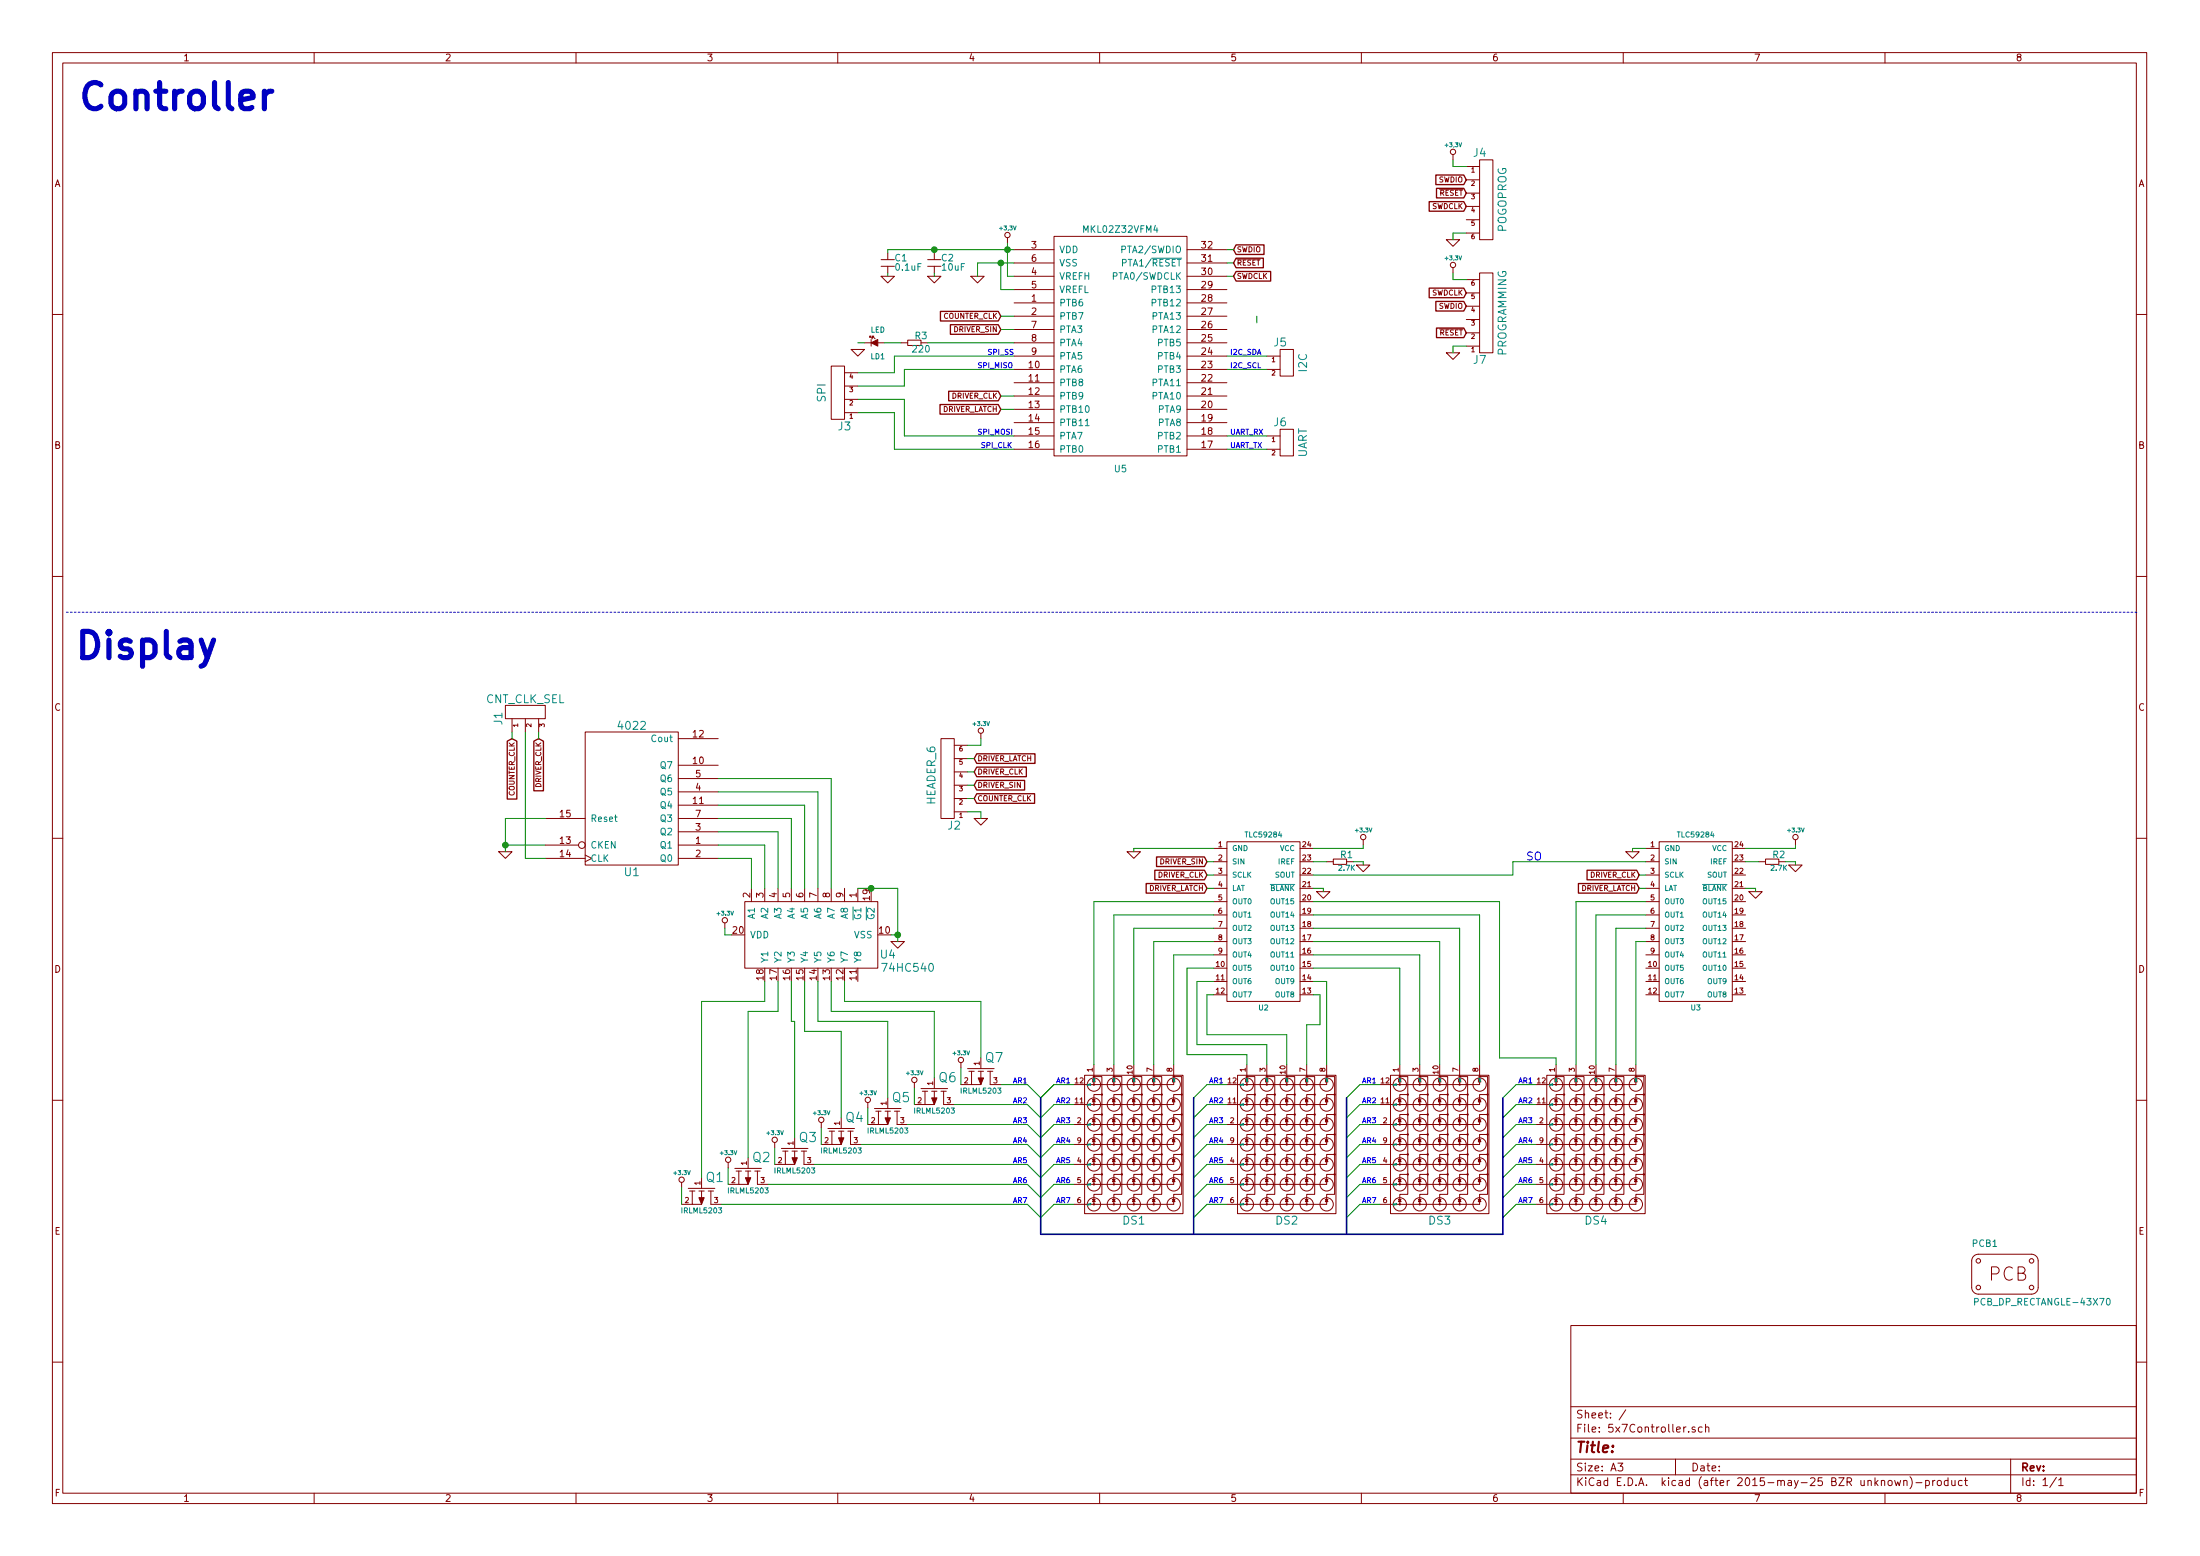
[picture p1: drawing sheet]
EESchema Schematic File Version 2
LIBS:transistors
LIBS:linear
LIBS:regul
LIBS:74xx
LIBS:cmos4000
LIBS:adc-dac
LIBS:memory
LIBS:xilinx
LIBS:microcontrollers
LIBS:dsp
LIBS:microchip
LIBS:analog_switches
LIBS:motorola
LIBS:texas
LIBS:intel
LIBS:audio
LIBS:interface
LIBS:digital-audio
LIBS:philips
LIBS:display
LIBS:cypress
LIBS:siliconi
LIBS:opto
LIBS:atmel
LIBS:contrib
LIBS:valves
LIBS:dp_devices
LIBS:conn
LIBS:power
LIBS:w_analog
LIBS:w_connectors
LIBS:w_device
LIBS:w_logic
LIBS:w_memory
LIBS:w_microcontrollers
LIBS:w_opto
LIBS:w_relay
LIBS:w_rtx
LIBS:w_transistor
LIBS:w_vacuum
LIBS:74xgxx
LIBS:ac-dc
LIBS:actel
LIBS:Altera
LIBS:analog_devices
LIBS:brooktre
LIBS:cmos_ieee
LIBS:dc-dc
LIBS:device
LIBS:elec-unifil
LIBS:ESD_Protection
LIBS:ftdi
LIBS:gennum
LIBS:graphic
LIBS:hc11
LIBS:ir
LIBS:Lattice
LIBS:logo
LIBS:maxim
LIBS:microchip_dspic33dsc
LIBS:microchip_pic10mcu
LIBS:microchip_pic12mcu
LIBS:microchip_pic16mcu
LIBS:microchip_pic18mcu
LIBS:microchip_pic32mcu
LIBS:motor_drivers
LIBS:msp430
LIBS:nordicsemi
LIBS:nxp_armmcu
LIBS:onsemi
LIBS:Oscillators
LIBS:Power_Management
LIBS:powerint
LIBS:pspice
LIBS:references
LIBS:relays
LIBS:rfcom
LIBS:sensors
LIBS:silabs
LIBS:stm8
LIBS:stm32
LIBS:supertex
LIBS:switches
LIBS:transf
LIBS:ttl_ieee
LIBS:video
LIBS:Xicor
LIBS:Zilog
LIBS:ab2_7segment
LIBS:ab2_audio
LIBS:ab2_buffer
LIBS:ab2_capacitor
LIBS:ab2_connectivity
LIBS:ab2_dac
LIBS:ab2_diode
LIBS:ab2_gpio_expansion
LIBS:ab2_header
LIBS:ab2_idc
LIBS:ab2_inductor
LIBS:ab2_input_devices
LIBS:ab2_jumper
LIBS:ab2_lcd
LIBS:ab2_led
LIBS:ab2_memory
LIBS:ab2_opamp
LIBS:ab2_pot
LIBS:ab2_power
LIBS:ab2_regulator
LIBS:ab2_relay
LIBS:ab2_resistor
LIBS:ab2_sensor
LIBS:ab2_stepper
LIBS:ab2_supply
LIBS:ab2_terminal_block
LIBS:ab2_test
LIBS:ab2_transistor
LIBS:ab2_uC
LIBS:ab2_usb
LIBS:ab2_xtal
LIBS:5x7Controller
LIBS:MKL02Z32VFM4
LIBS:5x7Controller-cache
EELAYER 25 0
EELAYER END
$Descr A3 16535 11693
encoding utf-8
Sheet 1 1
Title ""
Date ""
Rev ""
Comp ""
Comment1 ""
Comment2 ""
Comment3 ""
Comment4 ""
$EndDescr
$Comp
L VAOM-C07573G9-BW/32 DS1
U 1 1
P 8525 8600
F 0 "DS1" H 8525 8025 60  0000 C CNN
F 1 "VAOM-C07573G9-BW/32" H 8525 8000 60  0001 C CNN
F 2 "5x7Controller:VAOM-A07573G9" H 8525 8600 60  0001 C CNN
F 3 "" H 8525 8600 60  0000 C CNN
	1    8525 8600
	1    0    0    -1  
$EndComp
$Comp
L MOS_P_GSD Q7
U 1 1
P 7375 8050
F 0 "Q7" V 7275 8150 70  0000 C CNN
F 1 "IRLML5203" V 7525 8050 39  0000 C CNN
F 2 "w_smd_trans:sot23" H 7375 8050 60  0001 C CNN
F 3 "" H 7375 8050 60  0000 C CNN
	1    7375 8050
	0    1    1    0   
$EndComp
Entry Wire Line
	7825 8250 7925 8150
Entry Wire Line
	7825 8400 7925 8300
Entry Wire Line
	7825 8550 7925 8450
Entry Wire Line
	7825 8700 7925 8600
Entry Wire Line
	7825 8850 7925 8750
Entry Wire Line
	7825 9000 7925 8900
Entry Wire Line
	7825 9150 7925 9050
Text Label 8050 8150 2    39   ~ 0
AR1
Text Label 8050 8300 2    39   ~ 0
AR2
Text Label 8050 8450 2    39   ~ 0
AR3
Text Label 8050 8600 2    39   ~ 0
AR4
Text Label 8050 8750 2    39   ~ 0
AR5
Text Label 8050 8900 2    39   ~ 0
AR6
Text Label 8050 9050 2    39   ~ 0
AR7
$Comp
L VAOM-C07573G9-BW/32 DS2
U 1 1
P 9675 8600
F 0 "DS2" H 9675 8025 60  0000 C CNN
F 1 "VAOM-C07573G9-BW/32" H 9675 8000 60  0001 C CNN
F 2 "5x7Controller:VAOM-A07573G9" H 9675 8600 60  0001 C CNN
F 3 "" H 9675 8600 60  0000 C CNN
	1    9675 8600
	1    0    0    -1  
$EndComp
Entry Wire Line
	8975 8250 9075 8150
Entry Wire Line
	8975 8400 9075 8300
Entry Wire Line
	8975 8550 9075 8450
Entry Wire Line
	8975 8700 9075 8600
Entry Wire Line
	8975 8850 9075 8750
Entry Wire Line
	8975 9000 9075 8900
Entry Wire Line
	8975 9150 9075 9050
Text Label 9200 8150 2    39   ~ 0
AR1
Text Label 9200 8300 2    39   ~ 0
AR2
Text Label 9200 8450 2    39   ~ 0
AR3
Text Label 9200 8600 2    39   ~ 0
AR4
Text Label 9200 8750 2    39   ~ 0
AR5
Text Label 9200 8900 2    39   ~ 0
AR6
Text Label 9200 9050 2    39   ~ 0
AR7
$Comp
L VAOM-C07573G9-BW/32 DS3
U 1 1
P 10825 8600
F 0 "DS3" H 10825 8025 60  0000 C CNN
F 1 "VAOM-C07573G9-BW/32" H 10825 8000 60  0001 C CNN
F 2 "5x7Controller:VAOM-A07573G9" H 10825 8600 60  0001 C CNN
F 3 "" H 10825 8600 60  0000 C CNN
	1    10825 8600
	1    0    0    -1  
$EndComp
Entry Wire Line
	10125 8250 10225 8150
Entry Wire Line
	10125 8400 10225 8300
Entry Wire Line
	10125 8550 10225 8450
Entry Wire Line
	10125 8700 10225 8600
Entry Wire Line
	10125 8850 10225 8750
Entry Wire Line
	10125 9000 10225 8900
Entry Wire Line
	10125 9150 10225 9050
Text Label 10350 8150 2    39   ~ 0
AR1
Text Label 10350 8300 2    39   ~ 0
AR2
Text Label 10350 8450 2    39   ~ 0
AR3
Text Label 10350 8600 2    39   ~ 0
AR4
Text Label 10350 8750 2    39   ~ 0
AR5
Text Label 10350 8900 2    39   ~ 0
AR6
Text Label 10350 9050 2    39   ~ 0
AR7
$Comp
L VAOM-C07573G9-BW/32 DS4
U 1 1
P 12000 8600
F 0 "DS4" H 12000 8025 60  0000 C CNN
F 1 "VAOM-C07573G9-BW/32" H 12000 8000 60  0001 C CNN
F 2 "5x7Controller:VAOM-A07573G9" H 12000 8600 60  0001 C CNN
F 3 "" H 12000 8600 60  0000 C CNN
	1    12000 8600
	1    0    0    -1  
$EndComp
Entry Wire Line
	11300 8250 11400 8150
Entry Wire Line
	11300 8400 11400 8300
Entry Wire Line
	11300 8550 11400 8450
Entry Wire Line
	11300 8700 11400 8600
Entry Wire Line
	11300 8850 11400 8750
Entry Wire Line
	11300 9000 11400 8900
Entry Wire Line
	11300 9150 11400 9050
Text Label 11525 8150 2    39   ~ 0
AR1
Text Label 11525 8300 2    39   ~ 0
AR2
Text Label 11525 8450 2    39   ~ 0
AR3
Text Label 11525 8600 2    39   ~ 0
AR4
Text Label 11525 8750 2    39   ~ 0
AR5
Text Label 11525 8900 2    39   ~ 0
AR6
Text Label 11525 9050 2    39   ~ 0
AR7
$Comp
L +3.3V #PWR01
U 1 1
P 7225 8025
F 0 "#PWR01" H 7225 7985 30  0001 C CNN
F 1 "+3.3V" H 7225 8135 30  0000 C CNN
F 2 "" H 7225 8025 60  0000 C CNN
F 3 "" H 7225 8025 60  0000 C CNN
	1    7225 8025
	1    0    0    -1  
$EndComp
$Comp
L MOS_P_GSD Q6
U 1 1
P 7025 8200
F 0 "Q6" V 6925 8300 70  0000 C CNN
F 1 "IRLML5203" V 7175 8200 39  0000 C CNN
F 2 "w_smd_trans:sot23" H 7025 8200 60  0001 C CNN
F 3 "" H 7025 8200 60  0000 C CNN
	1    7025 8200
	0    1    1    0   
$EndComp
$Comp
L MOS_P_GSD Q4
U 1 1
P 6325 8500
F 0 "Q4" V 6225 8600 70  0000 C CNN
F 1 "IRLML5203" V 6475 8500 39  0000 C CNN
F 2 "w_smd_trans:sot23" H 6325 8500 60  0001 C CNN
F 3 "" H 6325 8500 60  0000 C CNN
	1    6325 8500
	0    1    1    0   
$EndComp
$Comp
L MOS_P_GSD Q5
U 1 1
P 6675 8350
F 0 "Q5" V 6575 8450 70  0000 C CNN
F 1 "IRLML5203" V 6825 8350 39  0000 C CNN
F 2 "w_smd_trans:sot23" H 6675 8350 60  0001 C CNN
F 3 "" H 6675 8350 60  0000 C CNN
	1    6675 8350
	0    1    1    0   
$EndComp
$Comp
L MOS_P_GSD Q3
U 1 1
P 5975 8650
F 0 "Q3" V 5875 8750 70  0000 C CNN
F 1 "IRLML5203" V 6125 8650 39  0000 C CNN
F 2 "w_smd_trans:sot23" H 5975 8650 60  0001 C CNN
F 3 "" H 5975 8650 60  0000 C CNN
	1    5975 8650
	0    1    1    0   
$EndComp
$Comp
L MOS_P_GSD Q2
U 1 1
P 5625 8800
F 0 "Q2" V 5525 8900 70  0000 C CNN
F 1 "IRLML5203" V 5775 8800 39  0000 C CNN
F 2 "w_smd_trans:sot23" H 5625 8800 60  0001 C CNN
F 3 "" H 5625 8800 60  0000 C CNN
	1    5625 8800
	0    1    1    0   
$EndComp
$Comp
L MOS_P_GSD Q1
U 1 1
P 5275 8950
F 0 "Q1" V 5175 9050 70  0000 C CNN
F 1 "IRLML5203" V 5425 8950 39  0000 C CNN
F 2 "w_smd_trans:sot23" H 5275 8950 60  0001 C CNN
F 3 "" H 5275 8950 60  0000 C CNN
	1    5275 8950
	0    1    1    0   
$EndComp
Entry Wire Line
	7825 8250 7925 8150
Entry Wire Line
	7725 8150 7825 8250
Entry Wire Line
	7725 8300 7825 8400
Entry Wire Line
	7725 8450 7825 8550
Entry Wire Line
	7725 8600 7825 8700
Entry Wire Line
	7725 8750 7825 8850
Entry Wire Line
	7725 8900 7825 9000
Entry Wire Line
	7725 9050 7825 9150
Text Label 7725 8150 2    39   ~ 0
AR1
Text Label 7725 8300 2    39   ~ 0
AR2
Text Label 7725 8450 2    39   ~ 0
AR3
Text Label 7725 8600 2    39   ~ 0
AR4
Text Label 7725 8750 2    39   ~ 0
AR5
Text Label 7725 8900 2    39   ~ 0
AR6
Text Label 7725 9050 2    39   ~ 0
AR7
$Comp
L +3.3V #PWR02
U 1 1
P 6875 8175
F 0 "#PWR02" H 6875 8135 30  0001 C CNN
F 1 "+3.3V" H 6875 8285 30  0000 C CNN
F 2 "" H 6875 8175 60  0000 C CNN
F 3 "" H 6875 8175 60  0000 C CNN
	1    6875 8175
	1    0    0    -1  
$EndComp
$Comp
L +3.3V #PWR03
U 1 1
P 6525 8325
F 0 "#PWR03" H 6525 8285 30  0001 C CNN
F 1 "+3.3V" H 6525 8435 30  0000 C CNN
F 2 "" H 6525 8325 60  0000 C CNN
F 3 "" H 6525 8325 60  0000 C CNN
	1    6525 8325
	1    0    0    -1  
$EndComp
$Comp
L +3.3V #PWR04
U 1 1
P 6175 8475
F 0 "#PWR04" H 6175 8435 30  0001 C CNN
F 1 "+3.3V" H 6175 8585 30  0000 C CNN
F 2 "" H 6175 8475 60  0000 C CNN
F 3 "" H 6175 8475 60  0000 C CNN
	1    6175 8475
	1    0    0    -1  
$EndComp
$Comp
L +3.3V #PWR05
U 1 1
P 5825 8625
F 0 "#PWR05" H 5825 8585 30  0001 C CNN
F 1 "+3.3V" H 5825 8735 30  0000 C CNN
F 2 "" H 5825 8625 60  0000 C CNN
F 3 "" H 5825 8625 60  0000 C CNN
	1    5825 8625
	1    0    0    -1  
$EndComp
$Comp
L +3.3V #PWR06
U 1 1
P 5475 8775
F 0 "#PWR06" H 5475 8735 30  0001 C CNN
F 1 "+3.3V" H 5475 8885 30  0000 C CNN
F 2 "" H 5475 8775 60  0000 C CNN
F 3 "" H 5475 8775 60  0000 C CNN
	1    5475 8775
	1    0    0    -1  
$EndComp
$Comp
L +3.3V #PWR07
U 1 1
P 5125 8925
F 0 "#PWR07" H 5125 8885 30  0001 C CNN
F 1 "+3.3V" H 5125 9035 30  0000 C CNN
F 2 "" H 5125 8925 60  0000 C CNN
F 3 "" H 5125 8925 60  0000 C CNN
	1    5125 8925
	1    0    0    -1  
$EndComp
$Comp
L GND #PWR08
U 1 1
P 3800 6400
F 0 "#PWR08" H 3800 6400 30  0001 C CNN
F 1 "GND" H 3800 6330 30  0001 C CNN
F 2 "" H 3800 6400 60  0000 C CNN
F 3 "" H 3800 6400 60  0000 C CNN
	1    3800 6400
	1    0    0    -1  
$EndComp
$Comp
L TLC59284 U2
U 1 1
P 9500 6925
F 0 "U2" H 9500 6275 39  0000 C CNN
F 1 "TLC59284" H 9500 7575 39  0000 C CNN
F 2 "w_smd_dil:ssop-24" H 9225 7075 39  0001 C CNN
F 3 "" H 9225 7075 39  0000 C CNN
	1    9500 6925
	1    0    0    -1  
$EndComp
$Comp
L TLC59284 U3
U 1 1
P 12750 6925
F 0 "U3" H 12750 6275 39  0000 C CNN
F 1 "TLC59284" H 12750 7575 39  0000 C CNN
F 2 "w_smd_dil:ssop-24" H 12475 7075 39  0001 C CNN
F 3 "" H 12475 7075 39  0000 C CNN
	1    12750 6925
	1    0    0    -1  
$EndComp
$Comp
L GND #PWR09
U 1 1
P 10250 6500
F 0 "#PWR09" H 10250 6500 30  0001 C CNN
F 1 "GND" H 10250 6430 30  0001 C CNN
F 2 "" H 10250 6500 60  0000 C CNN
F 3 "" H 10250 6500 60  0000 C CNN
	1    10250 6500
	1    0    0    -1  
$EndComp
$Comp
L +3.3V #PWR010
U 1 1
P 10250 6350
F 0 "#PWR010" H 10250 6310 30  0001 C CNN
F 1 "+3.3V" H 10250 6460 30  0000 C CNN
F 2 "" H 10250 6350 60  0000 C CNN
F 3 "" H 10250 6350 60  0000 C CNN
	1    10250 6350
	1    0    0    -1  
$EndComp
$Comp
L R R1
U 1 1
P 10075 6475
F 0 "R1" V 10025 6525 50  0000 C CNN
F 1 "2.7K" V 10125 6525 39  0000 C CNN
F 2 "w_smd_resistors:r_0603" H 10075 6475 60  0001 C CNN
F 3 "" H 10075 6475 60  0000 C CNN
	1    10075 6475
	0    1    1    0   
$EndComp
$Comp
L GND #PWR011
U 1 1
P 12275 6400
F 0 "#PWR011" H 12275 6400 30  0001 C CNN
F 1 "GND" H 12275 6330 30  0001 C CNN
F 2 "" H 12275 6400 60  0000 C CNN
F 3 "" H 12275 6400 60  0000 C CNN
	1    12275 6400
	1    0    0    -1  
$EndComp
Text GLabel 12325 6575 0    39   Input ~ 0
DRIVER_CLK
Text GLabel 12325 6675 0    39   Input ~ 0
DRIVER_LATCH
Text GLabel 9075 6675 0    39   Input ~ 0
DRIVER_LATCH
Text GLabel 9075 6575 0    39   Input ~ 0
DRIVER_CLK
$Comp
L GND #PWR012
U 1 1
P 8525 6400
F 0 "#PWR012" H 8525 6400 30  0001 C CNN
F 1 "GND" H 8525 6330 30  0001 C CNN
F 2 "" H 8525 6400 60  0000 C CNN
F 3 "" H 8525 6400 60  0000 C CNN
	1    8525 6400
	1    0    0    -1  
$EndComp
Text GLabel 9075 6475 0    39   Input ~ 0
DRIVER_SIN
$Comp
L HEADER_3 J1
U 1 1
P 3950 5400
F 0 "J1" H 3950 5600 60  0000 C CNN
F 1 "CNT_CLK_SEL" V 4100 5400 60  0000 C CNN
F 2 "w_details:3-way_bridge_0603" H 3950 5400 60  0001 C CNN
F 3 "" H 3950 5400 60  0000 C CNN
	1    3950 5400
	0    -1   -1   0   
$EndComp
Text GLabel 4050 5550 3    39   Input ~ 0
DRIVER_CLK
Text GLabel 3850 5550 3    39   Input ~ 0
COUNTER_CLK
$Comp
L HEADER_6 J2
U 1 1
P 7175 5850
F 0 "J2" H 7175 6200 60  0000 C CNN
F 1 "HEADER_6" V 7350 5825 60  0000 C CNN
F 2 "w_pin_strip:pin_strip_6" H 7175 5850 60  0001 C CNN
F 3 "" H 7175 5850 60  0000 C CNN
	1    7175 5850
	-1   0    0    1   
$EndComp
$Comp
L GND #PWR013
U 1 1
P 7375 6150
F 0 "#PWR013" H 7375 6150 30  0001 C CNN
F 1 "GND" H 7375 6080 30  0001 C CNN
F 2 "" H 7375 6150 60  0000 C CNN
F 3 "" H 7375 6150 60  0000 C CNN
	1    7375 6150
	1    0    0    -1  
$EndComp
$Comp
L +3.3V #PWR014
U 1 1
P 7375 5550
F 0 "#PWR014" H 7375 5510 30  0001 C CNN
F 1 "+3.3V" H 7375 5660 30  0000 C CNN
F 2 "" H 7375 5550 60  0000 C CNN
F 3 "" H 7375 5550 60  0000 C CNN
	1    7375 5550
	1    0    0    -1  
$EndComp
Text GLabel 7325 5800 2    39   Input ~ 0
DRIVER_CLK
Text GLabel 7325 5900 2    39   Input ~ 0
DRIVER_SIN
Text GLabel 7325 5700 2    39   Input ~ 0
DRIVER_LATCH
Text GLabel 7325 6000 2    39   Input ~ 0
COUNTER_CLK
$Comp
L 74HC540 U4
U 1 1
P 6100 7025
F 0 "U4" V 6250 6450 60  0000 C CNN
F 1 "74HC540" V 6350 6300 60  0000 C CNN
F 2 "w_smd_dil:tssop-20" H 6100 7025 60  0001 C CNN
F 3 "" H 6100 7025 60  0000 C CNN
	1    6100 7025
	0    -1   1    0   
$EndComp
$Comp
L +3.3V #PWR015
U 1 1
P 5450 6975
F 0 "#PWR015" H 5450 6935 30  0001 C CNN
F 1 "+3.3V" H 5450 7085 30  0000 C CNN
F 2 "" H 5450 6975 60  0000 C CNN
F 3 "" H 5450 6975 60  0000 C CNN
	1    5450 6975
	1    0    0    -1  
$EndComp
$Comp
L GND #PWR016
U 1 1
P 6750 7075
F 0 "#PWR016" H 6750 7075 30  0001 C CNN
F 1 "GND" H 6750 7005 30  0001 C CNN
F 2 "" H 6750 7075 60  0000 C CNN
F 3 "" H 6750 7075 60  0000 C CNN
	1    6750 7075
	1    0    0    -1  
$EndComp
$Comp
L PCB_DP_RECTANGLE-43X70 PCB1
U 1 1
P 15075 9575
F 0 "PCB1" H 14825 9775 50  0000 L BNN
F 1 "PCB_DP_RECTANGLE-43X70" H 14835 9335 50  0000 L BNN
F 2 "dp_devices:dp_devices-DP7043_V1" H 15075 9725 50  0001 C CNN
F 3 "" H 15075 9575 60  0000 C CNN
	1    15075 9575
	1    0    0    -1  
$EndComp
$Comp
L GND #PWR017
U 1 1
P 9950 6700
F 0 "#PWR017" H 9950 6700 30  0001 C CNN
F 1 "GND" H 9950 6630 30  0001 C CNN
F 2 "" H 9950 6700 60  0000 C CNN
F 3 "" H 9950 6700 60  0000 C CNN
	1    9950 6700
	1    0    0    -1  
$EndComp
$Comp
L GND #PWR018
U 1 1
P 13500 6500
F 0 "#PWR018" H 13500 6500 30  0001 C CNN
F 1 "GND" H 13500 6430 30  0001 C CNN
F 2 "" H 13500 6500 60  0000 C CNN
F 3 "" H 13500 6500 60  0000 C CNN
	1    13500 6500
	1    0    0    -1  
$EndComp
$Comp
L +3.3V #PWR019
U 1 1
P 13500 6350
F 0 "#PWR019" H 13500 6310 30  0001 C CNN
F 1 "+3.3V" H 13500 6460 30  0000 C CNN
F 2 "" H 13500 6350 60  0000 C CNN
F 3 "" H 13500 6350 60  0000 C CNN
	1    13500 6350
	1    0    0    -1  
$EndComp
$Comp
L R R2
U 1 1
P 13325 6475
F 0 "R2" V 13275 6525 50  0000 C CNN
F 1 "2.7K" V 13375 6525 39  0000 C CNN
F 2 "w_smd_resistors:r_0603" H 13325 6475 60  0001 C CNN
F 3 "" H 13325 6475 60  0000 C CNN
	1    13325 6475
	0    1    1    0   
$EndComp
Text Label 11475 6475 0    60   ~ 0
SO
$Comp
L GND #PWR020
U 1 1
P 13200 6700
F 0 "#PWR020" H 13200 6700 30  0001 C CNN
F 1 "GND" H 13200 6630 30  0001 C CNN
F 2 "" H 13200 6700 60  0000 C CNN
F 3 "" H 13200 6700 60  0000 C CNN
	1    13200 6700
	1    0    0    -1  
$EndComp
$Comp
L 4022 U1
U 1 1
P 4750 6000
F 0 "U1" H 4750 6550 60  0000 C CNN
F 1 "4022" H 4750 5450 60  0000 C CNN
F 2 "w_smd_dil:tssop-16" H 4750 6000 60  0001 C CNN
F 3 "" H 4750 6000 60  0000 C CNN
	1    4750 6000
	1    0    0    1   
$EndComp
$Comp
L MKL02Z32VFM4 U5
U 1 1
P 8425 2675
F 0 "U5" H 8425 1825 50  0000 C CNN
F 1 "MKL02Z32VFM4" H 8425 3625 50  0000 C CNN
F 2 "Housings_DFN_QFN:QFN-32-1EP_5x5mm_Pitch0.5mm" H 8425 2675 50  0001 C CNN
F 3 "DOCUMENTATION" H 8425 2675 50  0001 C CNN
	1    8425 2675
	1    0    0    -1  
$EndComp
Text Notes 575  4950 0    197  ~ 39
Display
$Comp
L +3,3V #PWR021
U 1 1
P 7575 1825
F 0 "#PWR021" H 7575 1785 30  0001 C CNN
F 1 "+3,3V" H 7575 1935 30  0000 C CNN
F 2 "" H 7575 1825 60  0000 C CNN
F 3 "" H 7575 1825 60  0000 C CNN
	1    7575 1825
	1    0    0    -1  
$EndComp
$Comp
L C C1
U 1 1
P 6675 1950
F 0 "C1" H 6725 1960 50  0000 L CNN
F 1 "0.1uF" H 6725 1890 50  0000 L CNN
F 2 "w_smd_cap:c_0603" H 6675 1950 60  0001 C CNN
F 3 "" H 6675 1950 60  0000 C CNN
	1    6675 1950
	1    0    0    -1  
$EndComp
$Comp
L C C2
U 1 1
P 7025 1950
F 0 "C2" H 7075 1960 50  0000 L CNN
F 1 "10uF" H 7075 1890 50  0000 L CNN
F 2 "w_smd_cap:c_0603" H 7025 1950 60  0001 C CNN
F 3 "" H 7025 1950 60  0000 C CNN
	1    7025 1950
	1    0    0    -1  
$EndComp
$Comp
L GND #PWR022
U 1 1
P 6675 2075
F 0 "#PWR022" H 6675 2075 30  0001 C CNN
F 1 "GND" H 6675 2005 30  0001 C CNN
F 2 "" H 6675 2075 60  0000 C CNN
F 3 "" H 6675 2075 60  0000 C CNN
	1    6675 2075
	1    0    0    -1  
$EndComp
$Comp
L GND #PWR023
U 1 1
P 7025 2075
F 0 "#PWR023" H 7025 2075 30  0001 C CNN
F 1 "GND" H 7025 2005 30  0001 C CNN
F 2 "" H 7025 2075 60  0000 C CNN
F 3 "" H 7025 2075 60  0000 C CNN
	1    7025 2075
	1    0    0    -1  
$EndComp
$Comp
L HEADER_6 J4
U 1 1
P 11125 1500
F 0 "J4" H 11125 1850 60  0000 C CNN
F 1 "POGOPROG" V 11300 1500 60  0000 C CNN
F 2 "5x7Controller:POGOPROG-CONN-OH-SMALLERVIAS" H 11125 1500 60  0001 C CNN
F 3 "" H 11125 1500 60  0000 C CNN
	1    11125 1500
	1    0    0    -1  
$EndComp
$Comp
L GND #PWR024
U 1 1
P 7350 2075
F 0 "#PWR024" H 7350 2075 30  0001 C CNN
F 1 "GND" H 7350 2005 30  0001 C CNN
F 2 "" H 7350 2075 60  0000 C CNN
F 3 "" H 7350 2075 60  0000 C CNN
	1    7350 2075
	1    0    0    -1  
$EndComp
$Comp
L GND #PWR025
U 1 1
P 10925 1800
F 0 "#PWR025" H 10925 1800 30  0001 C CNN
F 1 "GND" H 10925 1730 30  0001 C CNN
F 2 "" H 10925 1800 60  0000 C CNN
F 3 "" H 10925 1800 60  0000 C CNN
	1    10925 1800
	1    0    0    -1  
$EndComp
$Comp
L +3,3V #PWR026
U 1 1
P 10925 1200
F 0 "#PWR026" H 10925 1160 30  0001 C CNN
F 1 "+3,3V" H 10925 1310 30  0000 C CNN
F 2 "" H 10925 1200 60  0000 C CNN
F 3 "" H 10925 1200 60  0000 C CNN
	1    10925 1200
	1    0    0    -1  
$EndComp
$Comp
L HEADER_2 J5
U 1 1
P 9625 2725
F 0 "J5" H 9625 2875 60  0000 C CNN
F 1 "I2C" V 9800 2725 60  0000 C CNN
F 2 "w_pin_strip:pin_socket_2" H 9625 2725 60  0001 C CNN
F 3 "" H 9625 2725 60  0000 C CNN
	1    9625 2725
	1    0    0    -1  
$EndComp
$Comp
L HEADER_2 J6
U 1 1
P 9625 3325
F 0 "J6" H 9625 3475 60  0000 C CNN
F 1 "UART" V 9800 3325 60  0000 C CNN
F 2 "w_pin_strip:pin_socket_2" H 9625 3325 60  0001 C CNN
F 3 "" H 9625 3325 60  0000 C CNN
	1    9625 3325
	1    0    0    -1  
$EndComp
$Comp
L HEADER_4 J3
U 1 1
P 6350 2950
F 0 "J3" H 6350 3200 60  0000 C CNN
F 1 "SPI" V 6525 2950 60  0000 C CNN
F 2 "w_pin_strip:pin_socket_4" H 6350 2950 60  0001 C CNN
F 3 "" H 6350 2950 60  0000 C CNN
	1    6350 2950
	-1   0    0    1   
$EndComp
Text Label 9250 2775 0    39   ~ 0
I2C_SCL
Text Label 9250 2675 0    39   ~ 0
I2C_SDA
Text Label 9250 3275 0    39   ~ 0
UART_RX
Text Label 9250 3375 0    39   ~ 0
UART_TX
Text Label 7425 2675 0    39   ~ 0
SPI_SS
Text Label 7350 2775 0    39   ~ 0
SPI_MISO
Text Label 7350 3275 0    39   ~ 0
SPI_MOSI
Text Label 7375 3375 0    39   ~ 0
SPI_CLK
Text GLabel 7525 2975 0    39   Input ~ 0
DRIVER_CLK
Text GLabel 7525 2475 0    39   Input ~ 0
DRIVER_SIN
Text GLabel 7525 3075 0    39   Input ~ 0
DRIVER_LATCH
Text GLabel 7525 2375 0    39   Input ~ 0
COUNTER_CLK
$Comp
L LED LD1
U 1 1
P 6600 2575
F 0 "LD1" H 6600 2675 40  0000 C CNN
F 1 "LED" H 6600 2475 40  0000 C CNN
F 2 "w_smd_leds:Led_0603" H 6600 2575 60  0001 C CNN
F 3 "" H 6600 2575 60  0000 C CNN
	1    6600 2575
	-1   0    0    1   
$EndComp
$Comp
L R R3
U 1 1
P 6875 2575
F 0 "R3" V 6825 2625 50  0000 C CNN
F 1 "220" V 6925 2625 50  0000 C CNN
F 2 "w_smd_resistors:r_0603" H 6875 2575 60  0001 C CNN
F 3 "" H 6875 2575 60  0000 C CNN
	1    6875 2575
	0    1    1    0   
$EndComp
$Comp
L GND #PWR027
U 1 1
P 6450 2625
F 0 "#PWR027" H 6450 2625 30  0001 C CNN
F 1 "GND" H 6450 2555 30  0001 C CNN
F 2 "" H 6450 2625 60  0000 C CNN
F 3 "" H 6450 2625 60  0000 C CNN
	1    6450 2625
	1    0    0    -1  
$EndComp
Text Notes 600  825  0    197  ~ 39
Controller
Wire Wire Line
	8075 8150 7925 8150
Wire Wire Line
	7925 8300 8075 8300
Wire Wire Line
	7925 8450 8075 8450
Wire Wire Line
	7925 8600 8075 8600
Wire Wire Line
	7925 8750 8075 8750
Wire Wire Line
	7925 8900 8075 8900
Wire Wire Line
	7925 9050 8075 9050
Wire Bus Line
	7825 8250 7825 9275
Wire Wire Line
	9225 8150 9075 8150
Wire Wire Line
	9075 8300 9225 8300
Wire Wire Line
	9075 8450 9225 8450
Wire Wire Line
	9075 8600 9225 8600
Wire Wire Line
	9075 8750 9225 8750
Wire Wire Line
	9075 8900 9225 8900
Wire Wire Line
	9075 9050 9225 9050
Wire Bus Line
	8975 8250 8975 9275
Wire Wire Line
	10375 8150 10225 8150
Wire Wire Line
	10225 8300 10375 8300
Wire Wire Line
	10225 8450 10375 8450
Wire Wire Line
	10225 8600 10375 8600
Wire Wire Line
	10225 8750 10375 8750
Wire Wire Line
	10225 8900 10375 8900
Wire Wire Line
	10225 9050 10375 9050
Wire Bus Line
	10125 8250 10125 9275
Wire Wire Line
	11550 8150 11400 8150
Wire Wire Line
	11400 8300 11550 8300
Wire Wire Line
	11400 8450 11550 8450
Wire Wire Line
	11400 8600 11550 8600
Wire Wire Line
	11400 8750 11550 8750
Wire Wire Line
	11400 8900 11550 8900
Wire Wire Line
	11400 9050 11550 9050
Wire Bus Line
	11300 8250 11300 9275
Wire Wire Line
	7725 8150 7525 8150
Wire Wire Line
	7725 8300 7175 8300
Wire Wire Line
	6825 8450 7725 8450
Wire Wire Line
	7725 8600 6475 8600
Wire Wire Line
	6125 8750 7725 8750
Wire Wire Line
	7725 8900 5775 8900
Wire Wire Line
	5425 9050 7725 9050
Wire Wire Line
	7225 8025 7225 8150
Wire Wire Line
	5125 8925 5125 9050
Wire Wire Line
	5475 8900 5475 8775
Wire Wire Line
	5825 8625 5825 8750
Wire Wire Line
	6175 8475 6175 8600
Wire Wire Line
	6525 8450 6525 8325
Wire Wire Line
	6875 8300 6875 8175
Wire Wire Line
	3800 6150 3800 6400
Wire Wire Line
	3800 6350 4100 6350
Connection ~ 3800 6350
Wire Wire Line
	8225 6775 9125 6775
Wire Wire Line
	8225 6775 8225 8000
Wire Wire Line
	8375 8000 8375 6875
Wire Wire Line
	8375 6875 9125 6875
Wire Wire Line
	8525 6975 9125 6975
Wire Wire Line
	8525 6975 8525 8000
Wire Wire Line
	8675 8000 8675 7075
Wire Wire Line
	8675 7075 9125 7075
Wire Wire Line
	8825 7175 9125 7175
Wire Wire Line
	8825 7175 8825 8000
Wire Wire Line
	9375 8000 9375 7925
Wire Wire Line
	9375 7925 8925 7925
Wire Wire Line
	8925 7925 8925 7275
Wire Wire Line
	8925 7275 9125 7275
Wire Wire Line
	9125 7375 9000 7375
Wire Wire Line
	9000 7375 9000 7850
Wire Wire Line
	9000 7850 9525 7850
Wire Wire Line
	9525 7850 9525 8000
Wire Wire Line
	9675 8000 9675 7775
Wire Wire Line
	9675 7775 9075 7775
Wire Wire Line
	9075 7775 9075 7475
Wire Wire Line
	9075 7475 9125 7475
Wire Wire Line
	9875 7475 9925 7475
Wire Wire Line
	9925 7475 9925 7700
Wire Wire Line
	9925 7700 9825 7700
Wire Wire Line
	9825 7700 9825 8000
Wire Wire Line
	9875 7375 9975 7375
Wire Wire Line
	9975 7375 9975 8000
Wire Wire Line
	9875 7275 10525 7275
Wire Wire Line
	10525 7275 10525 8000
Wire Wire Line
	10675 8000 10675 7175
Wire Wire Line
	10675 7175 9875 7175
Wire Wire Line
	9875 7075 10825 7075
Wire Wire Line
	10825 7075 10825 8000
Wire Wire Line
	10975 8000 10975 6975
Wire Wire Line
	10975 6975 9875 6975
Wire Wire Line
	9875 6875 11125 6875
Wire Wire Line
	11125 6875 11125 8000
Wire Wire Line
	9875 6775 11275 6775
Wire Wire Line
	11275 6775 11275 7950
Wire Wire Line
	11275 7950 11700 7950
Wire Wire Line
	11700 7950 11700 8000
Wire Wire Line
	11850 6775 12375 6775
Wire Wire Line
	11850 6775 11850 8000
Wire Wire Line
	12375 6875 12000 6875
Wire Wire Line
	12000 6875 12000 8000
Wire Wire Line
	12150 8000 12150 6975
Wire Wire Line
	12150 6975 12375 6975
Wire Wire Line
	12375 7075 12300 7075
Wire Wire Line
	12300 7075 12300 8000
Wire Wire Line
	9875 6375 10250 6375
Wire Wire Line
	10250 6375 10250 6350
Wire Wire Line
	10175 6475 10250 6475
Wire Wire Line
	9975 6475 9875 6475
Wire Wire Line
	12375 6375 12275 6375
Wire Wire Line
	12275 6375 12275 6400
Wire Wire Line
	11375 6475 11375 6575
Wire Wire Line
	11375 6475 12375 6475
Wire Wire Line
	12375 6575 12325 6575
Wire Wire Line
	12375 6675 12325 6675
Wire Wire Line
	9075 6575 9125 6575
Wire Wire Line
	9125 6675 9075 6675
Wire Wire Line
	9125 6475 9075 6475
Wire Wire Line
	8525 6400 8525 6375
Wire Wire Line
	8525 6375 9125 6375
Wire Wire Line
	3950 5500 3950 6450
Wire Wire Line
	4050 5500 4050 5550
Wire Wire Line
	3850 5500 3850 5550
Wire Wire Line
	7275 6100 7375 6100
Wire Wire Line
	7325 6000 7275 6000
Wire Wire Line
	7275 5900 7325 5900
Wire Wire Line
	7325 5800 7275 5800
Wire Wire Line
	7275 5700 7325 5700
Wire Wire Line
	7275 5600 7375 5600
Wire Wire Line
	7375 6100 7375 6150
Wire Wire Line
	7375 5600 7375 5550
Wire Bus Line
	11300 9275 7825 9275
Wire Wire Line
	5450 7025 5450 6975
Wire Wire Line
	6750 6675 6750 7075
Wire Wire Line
	5400 5850 6250 5850
Wire Wire Line
	5400 5950 6150 5950
Wire Wire Line
	5400 6050 6050 6050
Wire Wire Line
	5400 6150 5950 6150
Wire Wire Line
	5400 6250 5850 6250
Wire Wire Line
	5400 6350 5750 6350
Wire Wire Line
	5400 6450 5650 6450
Wire Wire Line
	6750 7025 6700 7025
Wire Wire Line
	5500 7025 5450 7025
Wire Wire Line
	6050 7375 6050 7750
Wire Wire Line
	6050 7750 6325 7750
Wire Wire Line
	6325 7750 6325 8400
Wire Wire Line
	6150 7375 6150 7675
Wire Wire Line
	6150 7675 6675 7675
Wire Wire Line
	6675 7675 6675 8250
Wire Wire Line
	6250 7375 6250 7600
Wire Wire Line
	6250 7600 7025 7600
Wire Wire Line
	7025 7600 7025 8100
Wire Wire Line
	7375 7950 7375 7525
Wire Wire Line
	7375 7525 6350 7525
Wire Wire Line
	6350 7525 6350 7375
Wire Wire Line
	5750 7375 5750 7525
Wire Wire Line
	5750 7525 5275 7525
Wire Wire Line
	5275 7525 5275 8850
Wire Wire Line
	5850 7375 5850 7600
Wire Wire Line
	5850 7600 5625 7600
Wire Wire Line
	5625 7600 5625 8700
Wire Wire Line
	5950 7375 5950 7675
Wire Wire Line
	5950 7675 5975 7675
Wire Wire Line
	5975 7675 5975 8550
Wire Wire Line
	5650 6450 5650 6675
Wire Wire Line
	5750 6350 5750 6675
Wire Wire Line
	5850 6250 5850 6675
Wire Wire Line
	5950 6150 5950 6675
Wire Wire Line
	6050 6050 6050 6675
Wire Wire Line
	6150 5950 6150 6675
Wire Wire Line
	6250 5850 6250 6675
Wire Wire Line
	3950 6450 4100 6450
Wire Wire Line
	11375 6575 9875 6575
Wire Wire Line
	10250 6475 10250 6500
Wire Wire Line
	9950 6675 9950 6700
Wire Wire Line
	13125 6375 13500 6375
Wire Wire Line
	13500 6375 13500 6350
Wire Wire Line
	13425 6475 13500 6475
Wire Wire Line
	13225 6475 13125 6475
Wire Wire Line
	13500 6475 13500 6500
Wire Wire Line
	9875 6675 9950 6675
Wire Wire Line
	13200 6675 13200 6700
Wire Wire Line
	13125 6675 13200 6675
Wire Wire Line
	4100 6150 3800 6150
Wire Wire Line
	6450 6675 6750 6675
Connection ~ 6750 7025
Connection ~ 6550 6675
Wire Wire Line
	6675 2075 6675 2050
Wire Wire Line
	7025 2075 7025 2050
Wire Wire Line
	10925 1250 11025 1250
Wire Wire Line
	10925 1750 11025 1750
Wire Wire Line
	6675 1875 7625 1875
Wire Wire Line
	7575 1825 7575 2075
Connection ~ 7575 1875
Wire Wire Line
	6675 1900 6675 1875
Wire Wire Line
	7025 1900 7025 1875
Connection ~ 7025 1875
Wire Wire Line
	7350 1975 7625 1975
Wire Wire Line
	7350 1975 7350 2075
Wire Wire Line
	7525 2175 7525 1975
Connection ~ 7525 1975
Wire Wire Line
	10925 1250 10925 1200
Wire Wire Line
	10925 1750 10925 1800
Wire Wire Line
	6725 3375 7625 3375
Wire Wire Line
	6800 3275 7625 3275
Wire Wire Line
	6800 2775 7625 2775
Wire Wire Line
	6725 2675 7625 2675
Wire Wire Line
	6800 2775 6800 2900
Wire Wire Line
	6800 2900 6450 2900
Wire Wire Line
	6450 2800 6725 2800
Wire Wire Line
	6725 2800 6725 2675
Wire Wire Line
	6800 3275 6800 3000
Wire Wire Line
	6800 3000 6450 3000
Wire Wire Line
	6450 3100 6725 3100
Wire Wire Line
	6725 3100 6725 3375
Wire Wire Line
	7525 2375 7625 2375
Wire Wire Line
	7525 2475 7625 2475
Wire Wire Line
	9225 2675 9525 2675
Wire Wire Line
	9525 3375 9225 3375
Wire Wire Line
	6975 2575 7625 2575
Wire Wire Line
	6775 2575 6650 2575
Wire Wire Line
	6500 2575 6450 2575
Wire Wire Line
	9450 2375 9450 2425
Wire Notes Line
	500  4600 16075 4600
Wire Wire Line
	7575 2075 7625 2075
Wire Wire Line
	7625 2175 7525 2175
Text GLabel 9275 1875 2    39   Input ~ 0
SWDIO
Wire Wire Line
	9225 1875 9275 1875
Wire Wire Line
	9225 1975 9275 1975
Wire Wire Line
	9225 2075 9275 2075
Text GLabel 9275 1975 2    39   Input ~ 0
~RESET
Text GLabel 9275 2075 2    39   Input ~ 0
SWDCLK
Text GLabel 11025 1350 0    39   Input ~ 0
SWDIO
Text GLabel 11025 1450 0    39   Input ~ 0
~RESET
Text GLabel 11025 1550 0    39   Input ~ 0
SWDCLK
$Comp
L HEADER_6 J7
U 1 1
P 11125 2350
F 0 "J7" H 11125 2700 60  0000 C CNN
F 1 "PROGRAMMING" V 11300 2350 60  0000 C CNN
F 2 "w_pin_strip:pin_strip_6" H 11125 2350 60  0001 C CNN
F 3 "" H 11125 2350 60  0000 C CNN
	1    11125 2350
	1    0    0    1   
$EndComp
$Comp
L GND #PWR028
U 1 1
P 10925 2650
F 0 "#PWR028" H 10925 2650 30  0001 C CNN
F 1 "GND" H 10925 2580 30  0001 C CNN
F 2 "" H 10925 2650 60  0000 C CNN
F 3 "" H 10925 2650 60  0000 C CNN
	1    10925 2650
	1    0    0    -1  
$EndComp
$Comp
L +3,3V #PWR029
U 1 1
P 10925 2050
F 0 "#PWR029" H 10925 2010 30  0001 C CNN
F 1 "+3,3V" H 10925 2160 30  0000 C CNN
F 2 "" H 10925 2050 60  0000 C CNN
F 3 "" H 10925 2050 60  0000 C CNN
	1    10925 2050
	1    0    0    -1  
$EndComp
Wire Wire Line
	10925 2100 11025 2100
Wire Wire Line
	10925 2600 11025 2600
Wire Wire Line
	10925 2100 10925 2050
Wire Wire Line
	10925 2600 10925 2650
Text GLabel 11025 2300 0    39   Input ~ 0
SWDIO
Text GLabel 11025 2500 0    39   Input ~ 0
~RESET
Text GLabel 11025 2200 0    39   Input ~ 0
SWDCLK
Wire Wire Line
	9525 2775 9225 2775
Wire Wire Line
	9525 3275 9225 3275
Wire Wire Line
	7525 3075 7625 3075
Wire Wire Line
	7625 2975 7525 2975
$EndSCHEMATC
